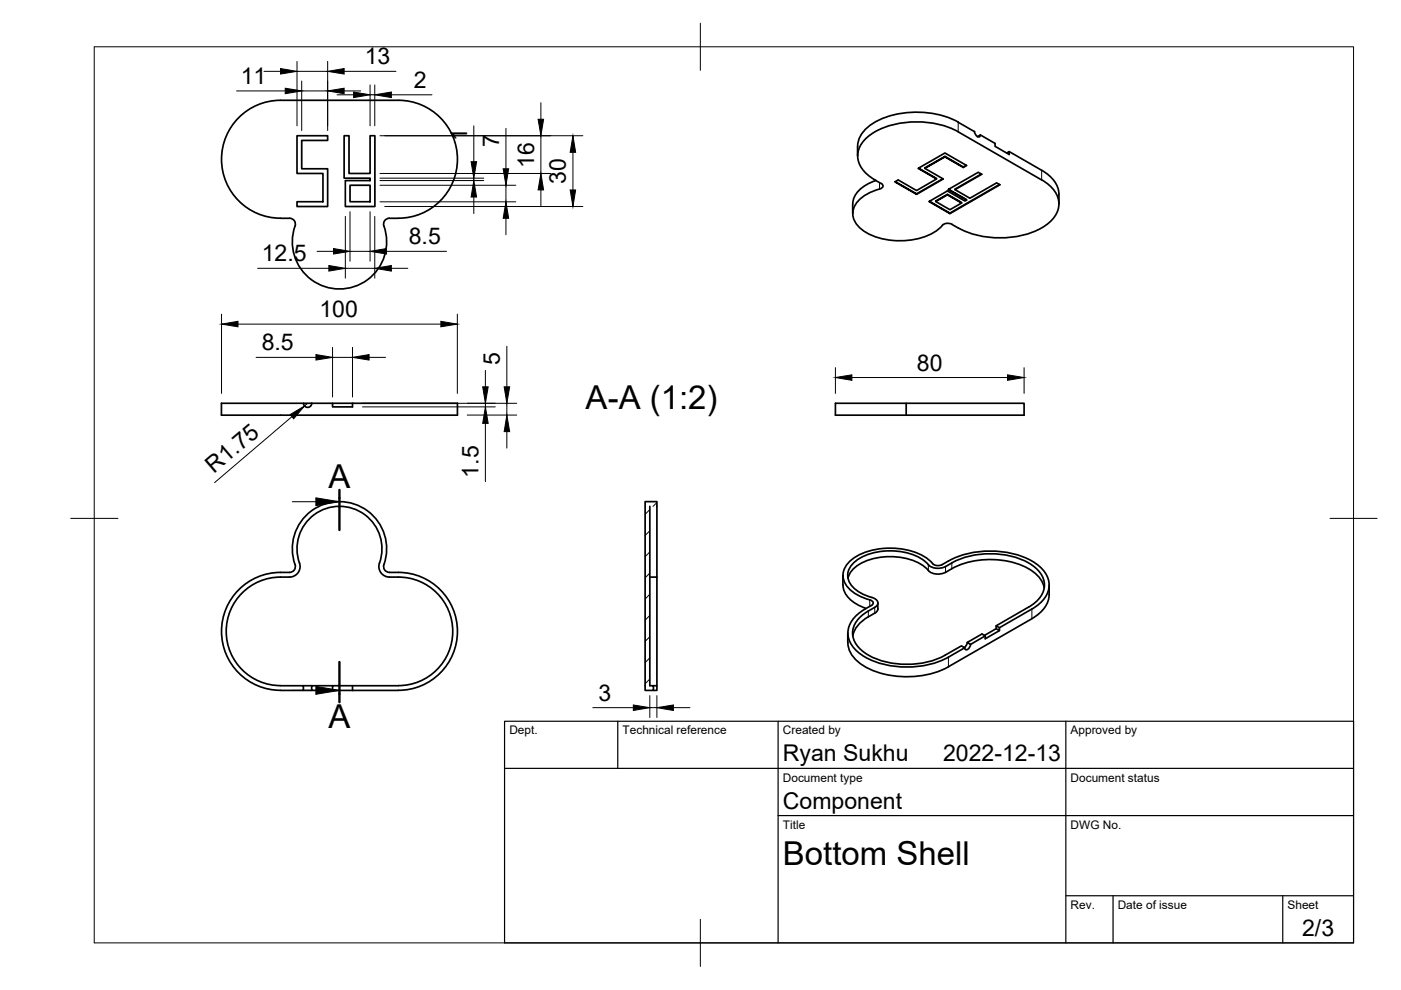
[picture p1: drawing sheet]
<svg xmlns="http://www.w3.org/2000/svg" width="297mm" height="210mm" viewBox="0 0 297 210" stroke-linecap="round" stroke-linejoin="round" font-family="sans-serif">
<!-- layer: Visible -->
<g fill="none" stroke="#000" stroke-width=".36">
<path d="M50.6 24.9a12.5 12.5 0 0 1 8.9-3.6h25a12.5 12.5 0 0 1 12.5 12.5 12.5 12.5 0 0 1-12.5 12.5h-1.9a1.24 1.24 0 0 0-1.2 1.6 10 10 0 0 1-9.6 13.4 10 10 0 0 1-9.2-13.7l-.1-.5-.3-.5-.8-.3a13.2 13.2 0 0 1-11.7-4.7 12.5 12.5 0 0 1 .9-16.7zM63 28.8h6.5v1h-5.5v6h5.5v8h-6.5v-1h5.5v-6h-5.5zM73 28.8h1v8h4.5v-8h1v15h-6.3v-5.5h5.3v-.5h-5.5zM74.2 39.3h4.3v3.5h-4.3zM181.8 31v2.1M185.5 38.2l1.4 .7a.55 .55 0 0 1 .3 .5 .55 .55 0 0 1-.4 .5l-.3 .2M185.5 38.1a5.9 5.9 0 0 1-3.6-6 7.5 7.5 0 0 1 4.7-4.7 19.8 19.8 0 0 1 16.6 .5l17.7 10.3M185.7 38.3a6.7 6.7 0 0 0-4.8 4.3l-.1 2.7M196.1 35.7l4.2-2.5-4.2 2.4 3.9 2.3-5.7 3.3M198.6 37.9l-4.3 2.5-3.9-2.2-.7 .4 4.6 2.6-4.5-2.7M199.9 37.9l-5.6 3.2M200.3 33.2l3.9 2.3-3.9-2.2"/>
<path d="M204.2 35.5l.7-.4-4.6-2.7-5.6 3.3 3.9 2.2-3.8-2.2M204.9 35l-.7 .4M206.6 27.9a22 22 0 0 0-7.5-3.6 19.5 19.5 0 0 0-13.9 1.8 6.2 6.2 0 0 0-3.4 4.9M206.6 27.9l.2 .6a.63 .63 0 0 0 1 .4v-.3M207.2 29l.7-.4 3.1 1.8v.6l3 1.8v-.7l-.6 .3M208.1 36.9l-5.6 3.3 3.1 1.8 5.7-3.2 .7 .4-10.6 6.1M211.9 39.1l-10.5 6.1M214 32.1l6.9 4a6.5 6.5 0 0 1 3.6 7.1M220.9 38.1a5.9 5.9 0 0 1 3.5 6 7.5 7.5 0 0 1-4.6 4.8 19.8 19.8 0 0 1-18-1.3M186.5 40.1a8.1 8.1 0 0 0-5.4 3.8 4 4 0 0 0 1.8 4.9 15.1 15.1 0 0 0 15.7 .1l.7-.5a1.91 1.91 0 0 1 2.3-1l.2 .2M198.4 42.6l2.5-1.4zM198.4 42.7l3 1.8 2.5-1.5"/>
<path d="M200.9 41.2l3 1.8-3-1.7M201.1 40.1l3.8 2.3-3.9-2.2 6.4-3.7 .8 .4-5.7 3.3M204.9 42.4l-.3 .2-3.7-2.1-3.9 2.2 4.4 2.6-4.3-2.6M64.3 85.5a.88 .88 0 0 0 .9 .9 .88 .88 0 0 0 .9-.9M66.1 85.5h-19.2v2.5h50.1v-2.5h-22.3M66.1 85.5h4.4v.8h4.2v-.8M70.5 85.5h4.2M177.1 85.5h40v2.5h-40zM192.1 85.5v2.5M137.8 107.4v38h.7v1h-1.7v-40h2.5v39M199.7 119.7a19.5 19.5 0 0 1 19.1-.8 5.9 5.9 0 0 1 3.5 6.1 6.6 6.6 0 0 1-3.5 4.1l-6.9 4M199.8 119.7a1.91 1.91 0 0 1-2.6-.8 14.7 14.7 0 0 0-13.6-1.9 7.1 7.1 0 0 0-4.8 4.1 4.3 4.3 0 0 0 2.5 4.8l2 .9a2.13 2.13 0 0 1 1.8 .9v.3l-.3 .4"/>
<path d="M137.8 122.4h1.5M178.7 122a5.5 5.5 0 0 0 1.1 4.6 8.6 8.6 0 0 0 3.8 2.4M179.7 134.2v2.1M183.4 129.1a5.9 5.9 0 0 0-3.5 6 7.5 7.5 0 0 0 4.6 4.8 19.8 19.8 0 0 0 16.6-.6M184.1 129.5a5.4 5.4 0 0 0-3.2 5.6 7 7 0 0 0 4.3 4.4 18.2 18.2 0 0 0 15.2-.6l3.4-2 .7 .4-3.4 2M184.1 130.8a6.1 6.1 0 0 0-3.3 4M184.7 128.4l-1.3 .7M184.9 126.7a6.4 6.4 0 0 1-5.1-4.1 4.1 4.1 0 0 1 2.6-4.3 13.9 13.9 0 0 1 13.2 .3l.7 .6a3.2 3.2 0 0 0 4.2 .9 17.9 17.9 0 0 1 17.6-.8 5.4 5.4 0 0 1 3.3 5.6 6.1 6.1 0 0 1-3.3 3.8l-6.9 4M184.9 126.7a1.14 1.14 0 0 1 1 .6 1.14 1.14 0 0 1-.1 1.2l-1.7 1.1M186.1 127.9v1.2M186.1 129.1l-.3 .7-1.7 1M200.5 121.3a3.3 3.3 0 0 1-4.2-.9 13.3 13.3 0 0 0-14.8-.3 4.3 4.3 0 0 0-1.7 2.5"/>
<path d="M200.5 121.4a17.6 17.6 0 0 1 18.5-.2 5.7 5.7 0 0 1 2.4 3.5M205.1 136.2l-.2 .6-.4 .5M205.8 136.6l-.2 .6a.63 .63 0 0 1-1 .4l-.1-.3M211.2 132.7l.7 .4v.6l-.7-.4zM211.2 133.3l-2.5 1.4M211.9 133.7l-3 1.7v-.6l-.7-.4-3.1 1.8 .7 .4 3.1-1.8M222.4 124.1a6.4 6.4 0 0 1-3.6 7.1l-17.7 10.2a19.5 19.5 0 0 1-18-.2 6.2 6.2 0 0 1-3.3-4.9M59.5 145.4h4.8v1h-4.8M59.5 145.4a11.5 11.5 0 0 1-11.5-11.5 11.5 11.5 0 0 1 11.5-11.5 4.4 4.4 0 0 0 3.1-.4 2.25 2.25 0 0 0 .9-2.6 9 9 0 0 1 8.7-12 9 9 0 0 1 8.2 12.4 2.25 2.25 0 0 0 2.2 2.6 11.9 11.9 0 0 1 12.2 6.4 11.5 11.5 0 0 1-10.3 16.6M59.5 146.4a12.5 12.5 0 0 1-12.5-12.5 12.5 12.5 0 0 1 12.5-12.5h1.9a1.24 1.24 0 0 0 1.1-1.7 10 10 0 0 1 9.6-13.3 10 10 0 0 1 9.2 13.6l.3 .8 .4 .4 .6 .2a12.8 12.8 0 0 1 13.7 8.2 12.5 12.5 0 0 1-11.8 16.8M64.3 146.4h1.8M64.3 145.4h1.8"/>
<path d="M70.5 145.4h-4.4v1h4.4M74.7 145.4h-4.2v1h4.2M74.7 145.4v1M74.7 146.4h9.8M74.7 145.4h9.8M138.5 145.4h.8v1h-.8"/>
</g>
<!-- layer: Visible Narrow -->
<path d="M186.5 38.7v1.4M203.2 25.9v2.1M220.9 36.1v2.1M196.8 119.8v1.2M201.8 119.4v1.2M184.1 129.6v1.2M184.4 127.2v1.4M185.5 128.8v1.2M200.5 120.1v1.3M201.1 139.3v2.1M218.8 129.1v2.1" fill="none" stroke="#000" stroke-width=".21"/>
<!-- layer: BORDER -->
<path d="M20 9.9h267v190h-267zM148.5 4.9v10M15 109.9h10M282 109.9h10M148.5 194.9v10" fill="none" stroke="#000" stroke-width=".21"/>
<!-- layer: TITLEBLOCK -->
<path d="M107 152.9h180v47h-180zM131 152.9v10M165 152.9v47M226 152.9v47M107 162.9h180M165 172.9h122M226 189.9h61M236 189.9v10M272 189.9v10" fill="none" stroke="#000" stroke-width=".25"/>
<!-- layer: Hatching -->
<path d="M137.8 108l-1 1M137.8 112.5l-1 1M137.8 117l-1 1M139.3 106.5l-.8 .9M137.8 121.5l-1 1M137.8 126l-1 1M137.8 130.5l-1 1M137.8 135l-1 1M137.8 139.5l-1 1M137.8 144l-1 1" fill="none" stroke="#000" stroke-width=".21"/>
<!-- layer: Section Lines -->
<path d="M72 103.9v8.5M72 140.4v8.5" fill="none" stroke="#000" stroke-width=".51"/>
<path d="M62 106.4h5M62 146.4h5" fill="none" stroke="#000" stroke-width=".21"/>
<path d="M67 105.6l5 .8-5 .8zM67 145.5l5 .9-5 .8z" fill="#000" stroke="#000" stroke-width=".21"/>
<!-- layer: FD_Dimensions -->
<g fill="none" stroke="#000" stroke-width=".21">
<path d="M50.2 19.3h10.3M56 15.1h3.5M63 13v13.7M63 15.1h6.5M64 17.2v10.5M64 19.3h5.5M69.5 13v14.7M73 19.3h3.5M73 15.1h10.9M78.5 18v8.7M79.5 18v8.7M71.5 20.1h3.5"/>
<path d="M78.5 20.1h1M80.6 28.8h43M80.6 36.8h36.2M80.6 39.3h28.8M80.6 38.3h22M80.6 37.8h22M83 20.1h8.6M100.5 26.7v7.6M100.5 37.8v.5M107.3 27.2v8.6M107.3 39.3v3.5M114.7 21.8v3.5"/>
<path d="M114.7 28.8v8M121.5 32.3v8M54.6 56.9h15.1M67.2 53.3h3.5M73.2 45.9v13.1M73.2 56.9h6.3M74.2 44.9v10.5M74.2 53.3h4.3M78.5 44.9v10.5M79.5 45.9v13.1M80.6 42.8h28.8M81.6 43.8h42"/>
<path d="M82 53.3h12.7M83 56.9h3.5M100.5 41.8v3.5M107.3 46.3v3.5M114.7 40.3v3.5M47 66.6v16.8M50.5 68.7h43M54.3 75.8h12.7M70.5 73.7v10.5M70.5 75.8h4.2M74.7 73.7v10.5M78.3 75.8h3.4"/>
<path d="M97 66.6v16.8M102.9 78.5v3.5M107.5 73.4v8.6M177.1 77.9v5.5M217.1 77.9v5.5M61.9 88.3l-16.4 14M65.2 85.5l-.6 .6M76.9 85.5h32.7M76.9 86.3h28.1M99.1 88h10.5M102.9 85.5v.8M102.9 89.8v12.3"/>
<path d="M107.5 85.5v2.5M107.5 91.5v3.5M180.6 80h33M125.7 150h8.6M137.8 147.5v4.6M137.8 150h1.5M139.3 147.5v4.6M142.8 150h3.5"/>
</g>
<g fill="#000" stroke="#000" stroke-width=".21">
<path d="M59.5 14.5l3.5 .6-3.5 .6zM60.5 18.7l3.5 .6-3.5 .6zM69.5 19.3l3.5-.6v1.2zM69.5 15.1l3.5-.6v1.2zM75 19.5l3.5 .6-3.5 .6zM79.5 20.1l3.5-.6v1.2zM99.9 34.3h1.1l-.5 3.5zM106.7 35.8h1.1l-.5 3.5zM114.1 25.3h1.2l-.6 3.5zM121.5 28.8l.5 3.5h-1.1zM69.7 56.3l3.5 .6-3.5 .6zM70.7 52.7l3.5 .6-3.5 .6z"/>
<path d="M78.5 53.3l3.5-.6v1.2zM79.5 56.9l3.5-.6v1.2zM100.5 38.3l.5 3.5h-1.1zM107.3 42.8l.5 3.5h-1.1zM114.7 36.8l.6 3.5h-1.2zM120.9 40.3h1.1l-.5 3.5zM47 68.7l3.5-.6v1.2zM67 75.2l3.5 .6-3.5 .5zM74.7 75.8l3.6-.6v1.1zM93.5 68.1l3.5 .6-3.5 .6zM177.1 80l3.5-.5v1.1zM213.6 79.5l3.5 .5-3.5 .6z"/>
<path d="M61.5 87.9l3.1-1.8-2.3 2.7zM102.3 82h1.2l-.6 3.5zM102.9 86.3l.6 3.5h-1.2zM107.5 88l.6 3.5h-1.2zM106.9 82h1.2l-.6 3.5zM134.3 149.5l3.5 .5-3.5 .6zM139.3 150l3.5-.5v1.1z"/>
</g>
<g font-size="7">
<text x="124.2" y="86.6">A-A (1:2)</text>
<text x="69.6" y="103.4">A</text>
<text x="69.6" y="154.4">A</text>
<text x="166" y="183.4">Bottom Shell</text>
</g>
<g font-size="4.9">
<text x="51" y="17.9">11</text>
<text x="77.3" y="13.6">13</text>
<text x="87.7" y="18.7">2</text>
<text x="99.1" y="29.9" transform="rotate(-90 99.1 29.9)">1</text>
<text x="105.9" y="31.1" transform="rotate(-90 105.9 31.1)">7</text>
<text x="113.2" y="35.7" transform="rotate(-90 113.2 35.7)">16</text>
<text x="120" y="39" transform="rotate(-90 120 39)">30</text>
<text x="86.7" y="51.8">8.5</text>
<text x="55.5" y="55.4">12.5</text>
<text x="67.7" y="67.3">100</text>
<text x="55.5" y="74.3">8.5</text>
<text x="106" y="77.3" transform="rotate(-90 106 77.3)">5</text>
<text x="194.4" y="78.6">80</text>
<text x="45.3" y="100.6" transform="rotate(-40 45.3 100.6)">R1.75</text>
<text x="101.5" y="101.3" transform="rotate(-90 101.5 101.3)">1.5</text>
<text x="126.9" y="148.6">3</text>
<text x="166" y="161.4">Ryan Sukhu</text>
<text x="200" y="161.4">2022-12-13</text>
<text x="166" y="171.4">Component</text>
<text x="276.1" y="198.6">2/3</text>
</g>
<g font-size="2.5">
<text x="108" y="155.7">Dept.</text>
<text x="132" y="155.7">Technical reference</text>
<text x="166" y="155.7">Created by</text>
<text x="227" y="155.7">Approved by</text>
<text x="166" y="165.7">Document type</text>
<text x="227" y="165.7">Document status</text>
<text x="166" y="175.7">Title</text>
<text x="227" y="175.7">DWG No.</text>
<text x="227" y="192.7">Rev.</text>
<text x="237" y="192.7">Date of issue</text>
<text x="273" y="192.7">Sheet</text>
</g>
</svg>
